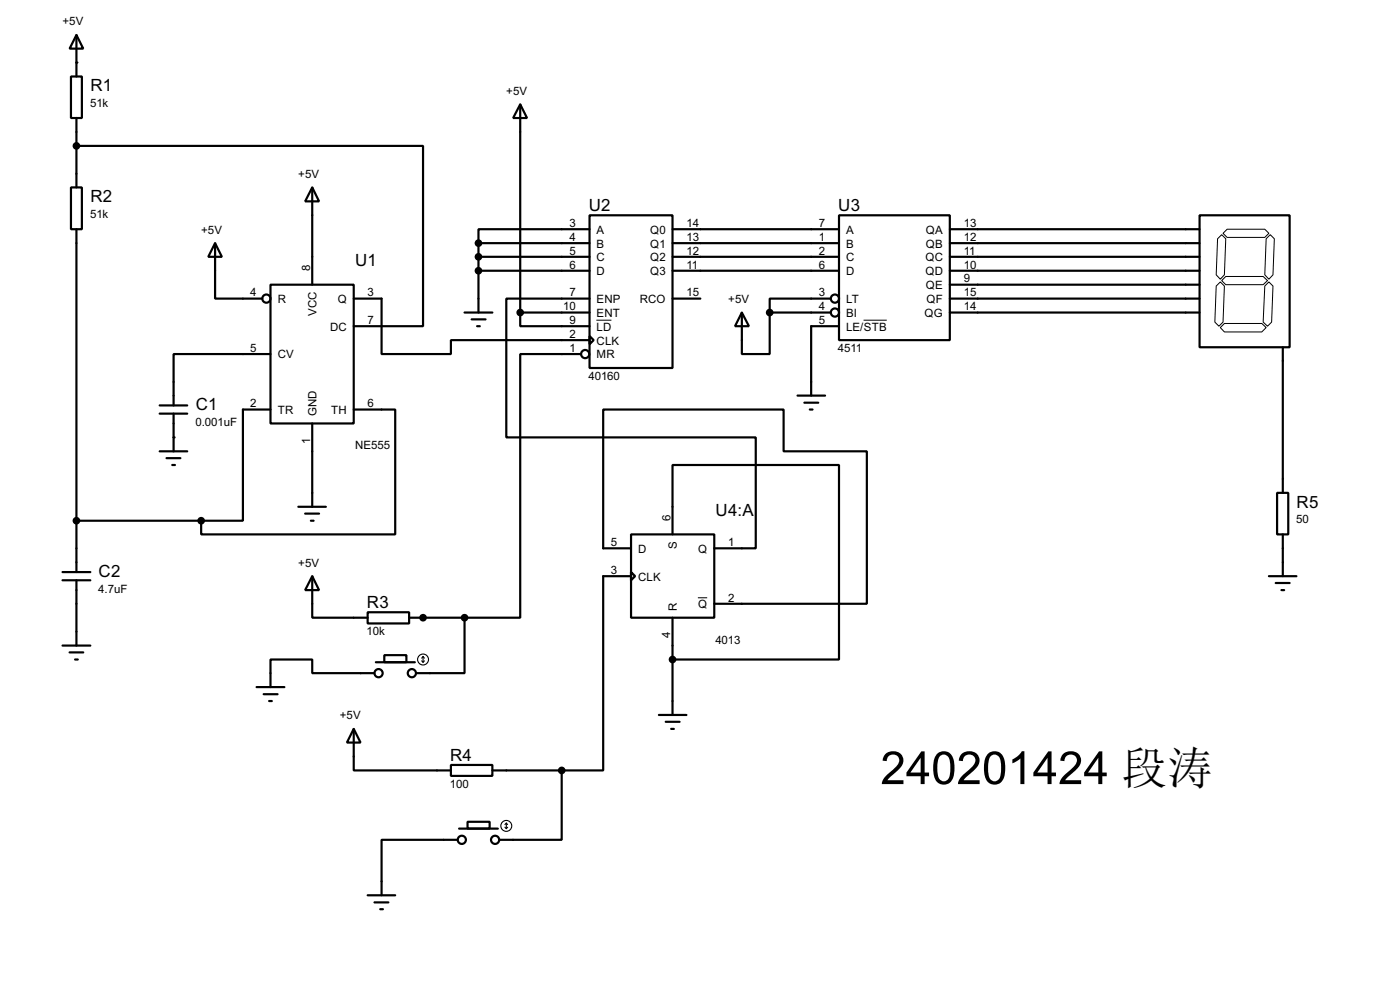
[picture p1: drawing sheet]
<svg xmlns="http://www.w3.org/2000/svg" width="256mm" height="180mm" viewBox="0 0 256 180" stroke-linecap="round" stroke-linejoin="round" font-family="sans-serif">
<g fill="none" stroke="#000" stroke-width=".4">
<path d="M13 14h2v7.6h-2zM14 6.4l1.3 2.5h-2.5zM14 6.4v7.6M95.3 19.1l1.3 2.5h-2.6zM95.3 19.1v38.1M13 34.3h2v7.7h-2zM14 26.7h63.5v33h-12.7M14 21.6v12.7M57.2 34.3l1.3 2.6h-2.6zM57.2 34.3v17.8M108 39.4h15.2v28h-15.2zM153.7 39.4h20.3v22.9h-20.3z"/>
<path d="M219.8 39.4h16.5v24.2h-16.5zM14 42v62.7M39.4 44.5l1.3 2.5h-2.5zM39.4 44.5v10.2h8.7M49.6 52.1h15.2v25.4h-15.2zM64.8 54.7h5.1v10.1h12.7v-2.5h25.4M85.1 57.2h5.1M86.4 58.5h2.6M87.4 59.7h.5M87.7 44.5h20.3M87.7 47h20.3M87.7 49.6h20.3"/>
<path d="M87.7 44.5v12.7M95.3 57.2v2.5h12.7M95.3 57.2h12.7M108 54.7h-15.2v25.4h45.7v20.3h-7.6M108 42h-20.3v2.5M123.2 42h30.5M123.2 44.5h30.5M123.2 47h30.5M123.2 49.6h30.5M123.2 54.7h5.1M135.9 57.2l1.3 2.5h-2.5zM135.9 57.2v7.6h5.1v-7.6"/>
<path d="M141 57.2h11.2M152.2 54.7h-11.2v2.5M153.7 59.7h-5.1v12.7M174 42h45.8M174 44.5h45.8M174 47h45.8M174 49.6h45.8M174 52.1h45.8M174 54.7h45.8M174 57.2h45.8M29.3 74.2h5M29.3 75.7h5"/>
<path d="M31.8 75.7v6.9M49.6 64.8h-17.8v9.4M49.6 75h-5.1v20.3h-7.6M57.2 77.5v15.3M64.8 75h7.6v22.8h-35.5v-2.5M106.5 64.8h-11.2v48.3h-10.2M108 61.5l.8 .8-.8 .7zM146.1 72.4h5.1M147.4 73.7h2.5M148.4 75h.5M235 63.6v26.6M14 95.3h22.9"/>
<path d="M29.3 82.6h5M30.5 83.9h2.6M31.6 85.1h.5M54.7 92.8h5M55.9 94h2.6M57 95.3h.5M115.6 97.8h15.3v15.3h-15.3zM123.2 97.8v-12.7h30.5v35.6h-30.5M234 90.2h2v7.6h-2zM235 97.8v7.7M11.5 106.2h5.1M11.5 104.7h5.1"/>
<path d="M11.5 118.2h5.1M12.8 119.4h2.5M14 106.2v12M57.2 105.5l1.3 2.5h-2.6zM57.2 105.5v7.6h10.2M67.4 112.1h7.6v2h-7.6zM70.4 119.9h4.1v1.3h-4.1zM75 113.1h10.1M85.1 113.1v10.1h-8.8M115.6 104.7l.8 .8-.8 .7zM115.6 100.4h-5.1v-25.4h33.1v7.6h15.2v27.9h-27.9M115.6 105.5h-5.1v35.5h-7.6"/>
<path d="M123.2 113.1v17.8M232.5 105.5h5M233.7 106.7h2.6M234.8 108h.5M13.8 120.7h.5M47 125.8h5.1M48.3 127.1h2.6M49.3 128.3h.5M64.8 133.4l1.3 2.5h-2.5zM64.8 133.4v7.6h17.8M68.6 123.2h-11.4v-2.5h-7.6v5.1M68.9 121.2h7.1"/>
<path d="M120.7 130.9h5.1M122 132.1h2.5M123 133.4h.5M82.6 140h7.6v2h-7.6zM83.9 153.7h-14v10.2M84.1 151.7h7.1M85.7 150.4h4v1.3h-4zM90.2 141h12.7M102.9 141v12.7h-11.4M67.4 163.9h5M68.6 165.2h2.6M69.7 166.4h.5"/>
<circle cx="48.8" cy="54.7" r=".75"/>
<circle cx="152.9" cy="57.2" r=".75"/>
<circle cx="152.9" cy="54.7" r=".75"/>
<circle cx="107.2" cy="64.8" r=".75"/>
<circle cx="69.3" cy="123.2" r=".75"/>
<circle cx="75.4" cy="123.2" r=".75"/>
<circle cx="84.6" cy="153.7" r=".75"/>
<circle cx="90.7" cy="153.7" r=".75"/>
</g>
<g fill="#000">
<circle cx="14" cy="11.5" r=".2"/>
<circle cx="31.8" cy="80.1" r=".2"/>
<circle cx="77.5" cy="113.1" r=".2"/>
</g>
<path d="M109.3 58.6h2.7M158.2 58.6h4.3M222.8 52.4l.8-.8 .7 .8-.2 6.6-.8 .7-.7-.7zM223.1 43.7l.7-.7 .8 .7-.3 6.6-.7 .8-.8-.8zM223.6 60l.7-.8h6.9l.8 .8-.8 .8h-6.9zM224.1 42.7l.7-.7h6.9l.8 .7-.8 .8h-6.9zM224.6 50.6h6.8l.8 .8-.8 .7h-6.8l-.8-.7zM231.7 52.4l.8-.8 .7 .8-.2 6.6-.8 .7-.8-.7zM232 43.7l.7-.7 .8 .7-.3 6.6-.7 .8-.8-.8zM127.9 109.4h1.7" fill="none" stroke="#000" stroke-width=".18"/>
<g fill="#000" stroke="#000" stroke-width=".4">
<circle cx="14" cy="26.7" r=".5"/>
<circle cx="87.6" cy="49.6" r=".5"/>
<circle cx="87.6" cy="47" r=".5"/>
<circle cx="87.6" cy="44.5" r=".5"/>
<circle cx="95.3" cy="57.2" r=".5"/>
<circle cx="141" cy="57.2" r=".5"/>
<circle cx="14" cy="95.3" r=".5"/>
<circle cx="36.8" cy="95.3" r=".5"/>
<circle cx="77.5" cy="113.1" r=".5"/>
<circle cx="85.1" cy="113.1" r=".5"/>
<circle cx="123.2" cy="120.7" r=".5"/>
<circle cx="102.9" cy="141" r=".5"/>
</g>
<g fill="none" stroke="#000" stroke-width=".2">
<path d="M77.3 121l.2 .2M77.5 120.2v1M77.5 120.2l-.2 .3M77.5 120.2l.3 .3M77.8 121l-.3 .2M92.5 151.4l.3 .3M92.8 150.7v1M92.8 150.7l-.3 .2M92.8 150.7l.2 .2M93 151.4l-.2 .3"/>
<circle cx="77.5" cy="120.7" r="1"/>
<circle cx="92.7" cy="151.2" r="1"/>
</g>
<text font-size="9.4" x="161.3" y="143.5">240201424 段涛</text>
<g font-size="3.5">
<text x="16.6" y="16.7">R1</text>
<text x="16.6" y="37">R2</text>
<text x="107.9" y="38.6">U2</text>
<text x="153.6" y="38.6">U3</text>
<text x="65.1" y="48.7">U1</text>
<text x="35.9" y="75.1">C1</text>
<text x="131.1" y="94.5">U4:A</text>
<text x="237.5" y="92.9">R5</text>
<text x="18.1" y="105.6">C2</text>
<text x="67.2" y="111.3">R3</text>
<text x="82.5" y="139.2">R4</text>
</g>
<g font-size="2.4">
<text x="11.5" y="4.6">+5V</text>
<text x="92.8" y="17.3">+5V</text>
<text x="16.5" y="19.6">51k</text>
<text x="54.7" y="32.6">+5V</text>
<text x="16.5" y="40">51k</text>
<text x="104.3" y="41.6">3</text>
<text x="125.8" y="41.6">14</text>
<text x="150" y="41.6">7</text>
<text x="176.6" y="41.6">13</text>
<text x="36.9" y="42.7">+5V</text>
<text x="104.3" y="44.1">4</text>
<text x="104.3" y="46.6">5</text>
<text x="109.3" y="42.7">A</text>
<text x="109.3" y="45.3">B</text>
<text x="109.3" y="47.8">C</text>
<text x="119.1" y="42.7">Q0</text>
<text x="119.1" y="45.3">Q1</text>
<text x="119.1" y="47.8">Q2</text>
<text x="125.8" y="44.1">13</text>
<text x="125.8" y="46.6">12</text>
<text x="150" y="44.1">1</text>
<text x="150" y="46.6">2</text>
<text x="155" y="42.7">A</text>
<text x="155" y="45.3">B</text>
<text x="155" y="47.8">C</text>
<text x="169.5" y="47.8">QC</text>
<text x="169.6" y="42.7">QA</text>
<text x="169.6" y="45.3">QB</text>
<text x="176.6" y="44.1">12</text>
<text x="176.6" y="46.6">11</text>
<text x="56.8" y="49.5" transform="rotate(-90 56.8 49.5)">8</text>
<text x="104.3" y="49.2">6</text>
<text x="109.3" y="50.4">D</text>
<text x="119.1" y="50.4">Q3</text>
<text x="125.8" y="49.2">11</text>
<text x="150" y="49.2">6</text>
<text x="155" y="50.4">D</text>
<text x="169.5" y="50.4">QD</text>
<text x="169.6" y="52.9">QE</text>
<text x="176.6" y="49.2">10</text>
<text x="176.6" y="51.7">9</text>
<text x="45.9" y="54.3">4</text>
<text x="50.9" y="55.4">R</text>
<text x="58" y="57.9" transform="rotate(-90 58 57.9)">VCC</text>
<text x="61.9" y="55.4">Q</text>
<text x="67.4" y="59.3">7</text>
<text x="67.4" y="54.3">3</text>
<text x="103.2" y="56.8">10</text>
<text x="104.3" y="54.3">7</text>
<text x="104.3" y="59.3">9</text>
<text x="109.3" y="55.4">ENP</text>
<text x="109.3" y="58">ENT</text>
<text x="117.2" y="55.4">RCO</text>
<text x="125.8" y="54.3">15</text>
<text x="133.4" y="55.4">+5V</text>
<text x="150" y="54.3">3</text>
<text x="150" y="56.8">4</text>
<text x="150" y="59.3">5</text>
<text x="155" y="55.4">LT</text>
<text x="155" y="58">BI</text>
<text x="169.4" y="58">QG</text>
<text x="169.7" y="55.4">QF</text>
<text x="176.6" y="54.3">15</text>
<text x="176.6" y="56.8">14</text>
<text x="45.9" y="64.4">5</text>
<text x="50.9" y="65.6">CV</text>
<text x="60.5" y="60.5">DC</text>
<text x="104.3" y="61.9">2</text>
<text x="104.3" y="64.4">1</text>
<text x="109.3" y="60.5">LD</text>
<text x="109.3" y="63.1">CLK</text>
<text x="109.3" y="65.6">MR</text>
<text x="153.5" y="64.5">4511</text>
<text x="155" y="60.5">LE/STB</text>
<text x="107.8" y="69.5">40160</text>
<text x="45.9" y="74.6">2</text>
<text x="50.9" y="75.8">TR</text>
<text x="58" y="76.2" transform="rotate(-90 58 76.2)">GND</text>
<text x="60.7" y="75.8">TH</text>
<text x="67.4" y="74.6">6</text>
<text x="35.8" y="78.1">0.001uF</text>
<text x="56.8" y="81.2" transform="rotate(-90 56.8 81.2)">1</text>
<text x="65" y="82.2">NE555</text>
<text x="122.8" y="95.3" transform="rotate(-90 122.8 95.3)">6</text>
<text x="237.5" y="95.8">50</text>
<text x="111.9" y="100">5</text>
<text x="116.9" y="101.2">D</text>
<text x="124" y="100.5" transform="rotate(-90 124 100.5)">S</text>
<text x="127.9" y="101.2">Q</text>
<text x="133.4" y="100">1</text>
<text x="54.7" y="103.7">+5V</text>
<text x="111.9" y="105.1">3</text>
<text x="116.9" y="106.3">CLK</text>
<text x="18" y="108.5">4.7uF</text>
<text x="124" y="111.8" transform="rotate(-90 124 111.8)">R</text>
<text x="127.9" y="111.3">Q</text>
<text x="133.4" y="110.1">2</text>
<text x="67.2" y="116.3">10k</text>
<text x="122.8" y="116.8" transform="rotate(-90 122.8 116.8)">4</text>
<text x="131.1" y="117.8">4013</text>
<text x="62.3" y="131.7">+5V</text>
<text x="82.4" y="144.2">100</text>
</g>
</svg>
